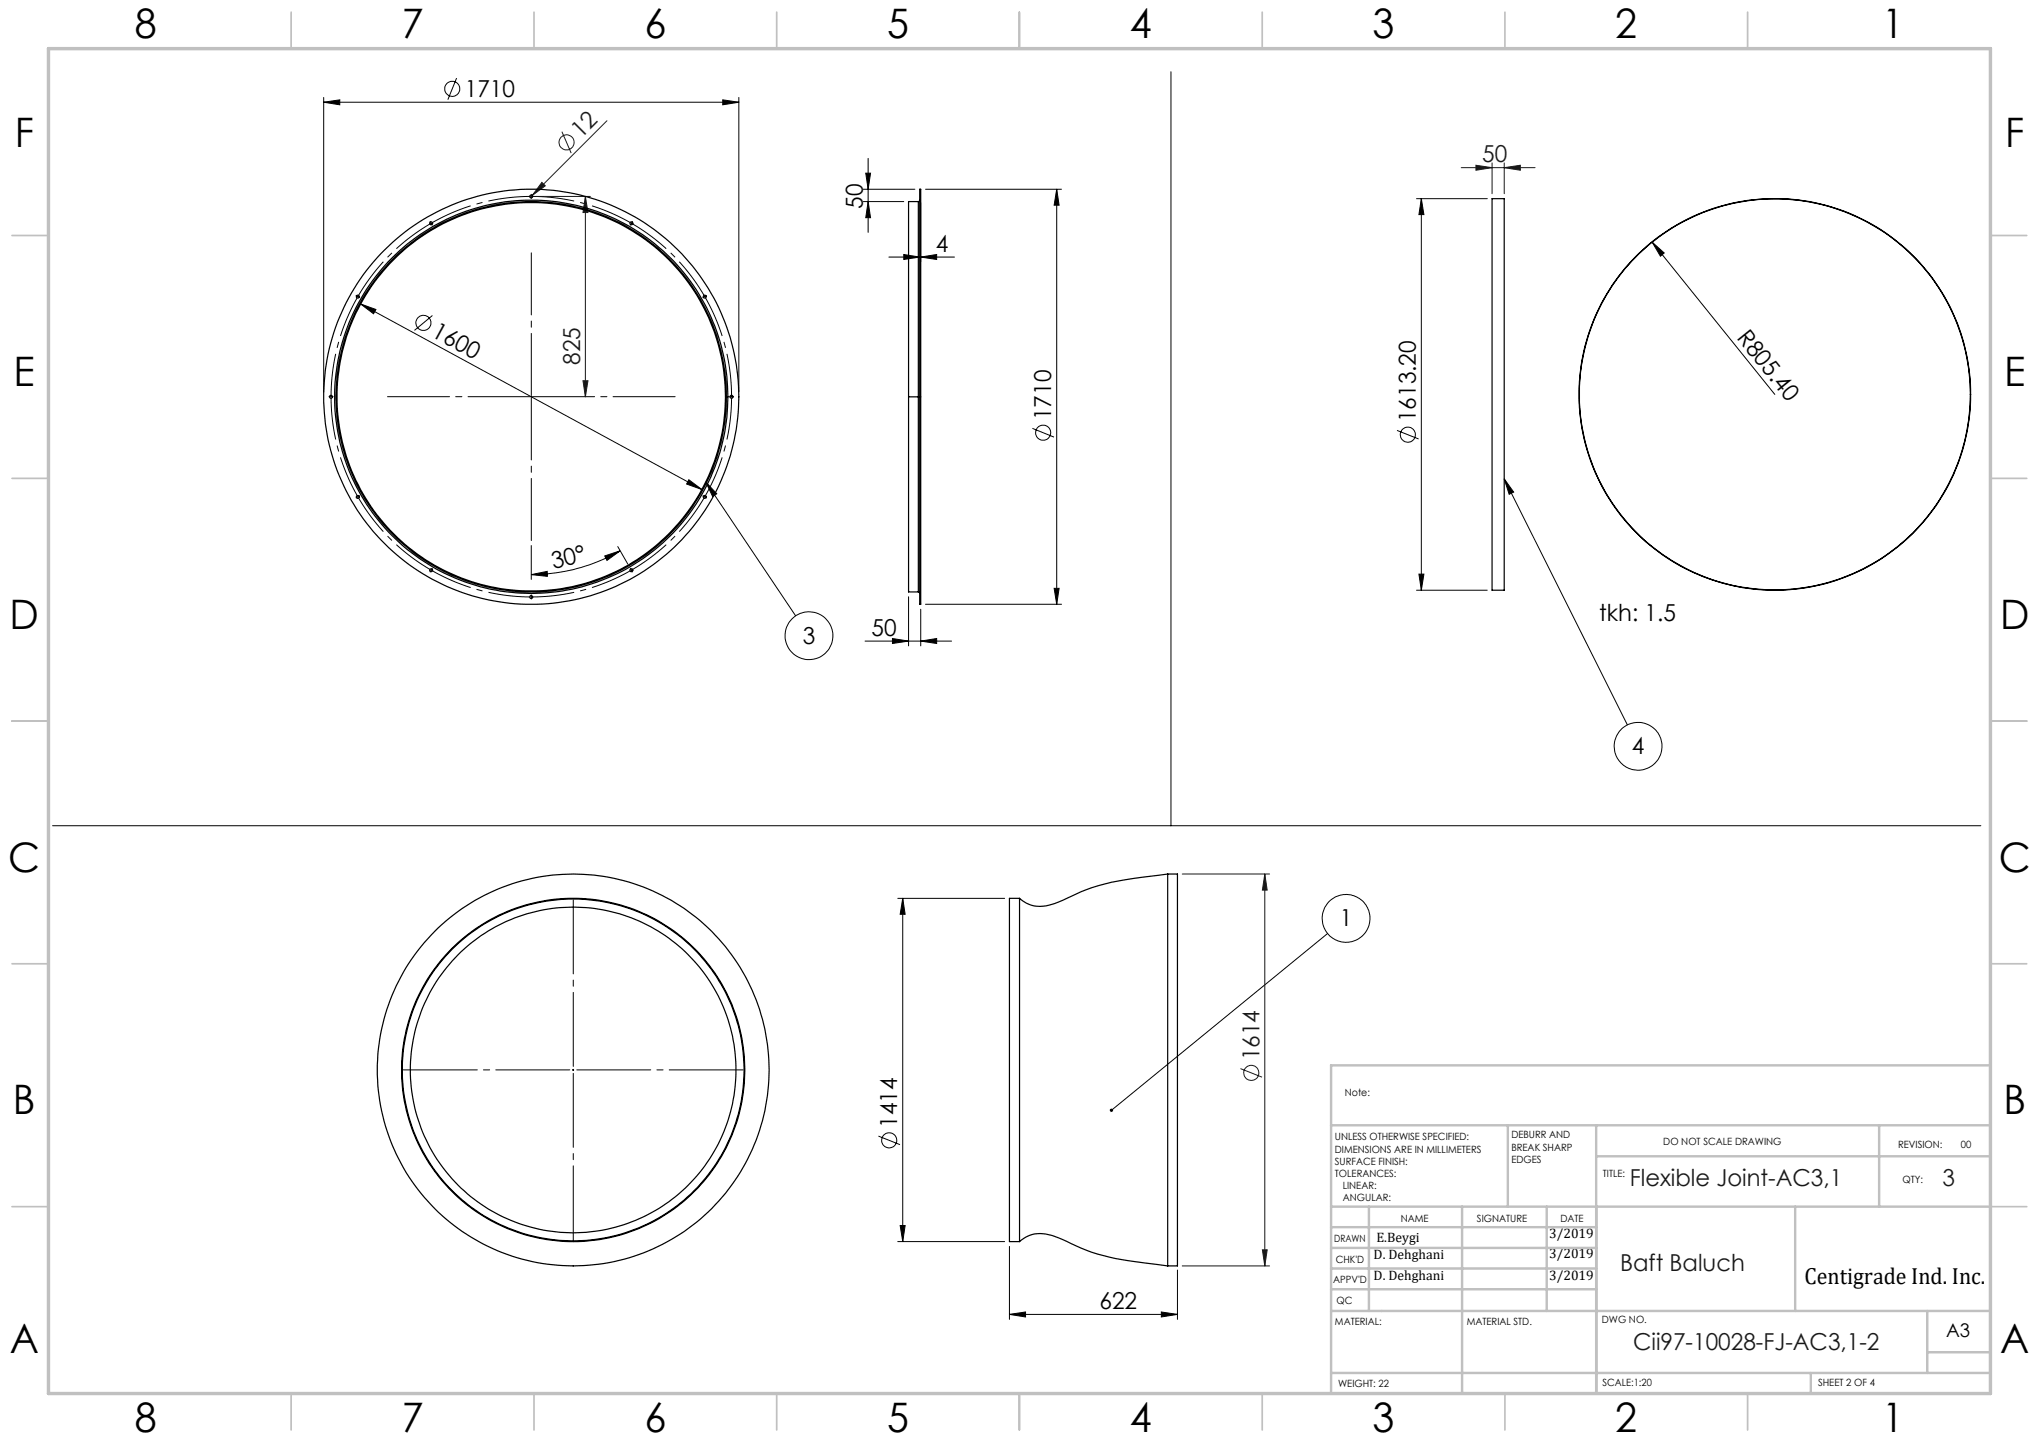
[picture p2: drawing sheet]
<svg xmlns="http://www.w3.org/2000/svg" width="420mm" height="297mm" viewBox="0 0 420 297" stroke-linecap="round" stroke-linejoin="round" font-family="sans-serif">
<g fill="none" stroke="#000" stroke-width=".21">
<path d="M94.1 16.1l-1.8 4.4M241.2 14.8v155.3M66.7 21.1l3.3-.5v1zM66.7 20.1v60.6M66.7 21.1h85.5M148.9 20.6l3.3 .5-3.3 .5zM152.2 20.1v60.6M177.8 39h10.7M178.3 35.7h1l-.5 3.3zM178.8 32.6v15.3M190.6 39h28.1M217.7 39l.5 3.3h-1.1z"/>
<path d="M217.7 39v85.5M88.7 45.9l.2 .2M88.9 45.9l-.2 .2M177.8 41.5h8.4M178.8 41.5l.5 3.3h-1zM183.1 52.9h13.5M186.2 52.4l3.2 .5-3.2 .5zM189.7 52.9l3.2-.5v1zM189.7 41.8v12.1M291.8 40.9h14.6M292.8 40.9l.5 3.3h-1zM292.8 40.9v80.7"/>
<path d="M340.3 49.9l2.5 2.2-.8 .7zM340.3 49.9l25.3 31.3M74.3 62.6l3.1 1.1-.5 .9zM74.3 62.6l70.3 38.2M89.1 65l-3.7 3M141.9 98.8l2.7 2-3.2-1.1zM145.4 99.3l2.2 2.4-.8 .6zM145.4 99.3l18.5 27.6M212.7 88.2l4.4 1.8M287.8 88.6l4.4 1.8M309.8 98.6l2 2.7-.9 .5zM309.8 98.6l25.4 50.7"/>
<path d="M109.4 118.4l3.3-.7v1zM109.4 112.4v6.9M124.6 114.5l3.1-1.1-2.7 2zM127.2 112.6l2.1 3.6M127.7 113.4a37.4 37.4 0 0 1-18.3 5M292.3 118.2h1l-.5 3.4zM178.2 132h17.8M183.8 131.5l3.3 .5-3.3 .5zM187.1 122.9v10.1M189.7 132l3.2-.5v1zM189.7 125.5v7.5M190.6 124.5h28.1"/>
<path d="M217.1 121.2h1.1l-.5 3.3zM291.8 121.6h14.6M10.8 170.1h397.2M184.9 185h22M185.9 185l.5 3.3h-1zM185.9 185v70.7M273.5 192.3l-44.5 36.4M117.9 220.4h.3M118.1 220.2v.3M180.9 234l4.5 1.8M184.9 255.7h22M185.4 252.4h1l-.5 3.3z"/>
<path d="M207.9 256.7v15M207.9 270.7l3.3-.5v1zM207.9 270.7h34.6M239.2 270.2l3.3 .5-3.3 .5zM242.5 261.6v10.1"/>
<circle cx="93.2" cy="18.3" r="1.55"/>
<circle cx="87.2" cy="66.5" r="1.55"/>
<circle cx="214.9" cy="89.1" r="1.55"/>
<circle cx="290" cy="89.5" r="1.56"/>
<circle cx="166.7" cy="131" r="4.9"/>
<circle cx="337.4" cy="153.7" r="4.9"/>
<circle cx="277.3" cy="189.2" r="4.9"/>
<circle cx="183.2" cy="234.9" r="1.55"/>
</g>
<g fill="none" stroke="#191924" stroke-width=".21">
<path d="M111.6 37.6l.7 .7-2.7 1.9zM115.7 27.1l2 4.4M125 24.9l-15.8 15.8M301 34.5h15.2M304 34l3.3 .5-3.3 .6zM307.3 33.5v6.4M309.8 34.5l3.4-.5v1.1zM309.8 33.5v6.4M110.4 40.5h11.2M120.6 40.5l.5 3.3h-1zM120.6 40.5v41.2M120.1 78.4h1l-.5 3.3z"/>
<path d="M243.5 180h18M260.5 180v80.7M260.5 180l.5 3.3h-1zM255.5 220.1l4.5 1.8M260 257.4h1l-.5 3.3zM243.5 260.7h18"/>
<circle cx="116.7" cy="29.3" r="1.56"/>
<circle cx="257.7" cy="221" r="1.56"/>
</g>
<g fill="none" stroke="#000" stroke-width=".21" stroke-dasharray="15.2 1.3 1.3 1.3" stroke-linecap="butt">
<path d="M109.4 40.5h-.1M109.4 40.5h.2M130.1 46l-.1-.1M130.1 46h.1M73.7 61.1v.1M73.7 61.1l.1-.1M145.2 61.1l-.1-.1M145.2 61.1v.1M68.2 81.7v.1M68.2 81.7v-.1M150.7 81.7v-.1M150.7 81.7v.1"/>
<path d="M73.7 102.3l.1 .1M73.7 102.3v-.1M88.8 117.4l.1 .1M88.8 117.4h-.1M130.1 117.4h.1M130.1 117.4l-.1 .1M145.2 102.3v-.1M145.2 102.3l-.1 .1M109.4 123h.2M109.4 123h-.1"/>
</g>
<path d="M88.6 46.1a41.2 41.2 0 0 0-14.8 14.8M109.2 40.5a41.3 41.3 0 0 0-20.2 5.4M129.8 45.9a41.3 41.3 0 0 0-20.1-5.4M73.6 61.3a41.3 41.3 0 0 0-5.4 20.2M145 60.9a41.2 41.2 0 0 0-14.7-14.8M68.2 82a41.3 41.3 0 0 0 5.4 20.1M150.7 81.5a41.3 41.3 0 0 0-5.4-20.2M73.8 102.5a41.2 41.2 0 0 0 14.8 14.8M89 117.6a41.3 41.3 0 0 0 20.2 5.4M130.3 117.3a41.2 41.2 0 0 0 14.7-14.8M145.3 102.1a41.3 41.3 0 0 0 5.4-20.1M109.7 123a41.3 41.3 0 0 0 20.1-5.4" fill="none" stroke="#000" stroke-width=".21" stroke-dasharray="15.2 1.3 1.3 1.3" stroke-dashoffset="6.6" stroke-linecap="butt"/>
<path d="M117.8 220.4h-35.2M118.1 220.1v-35.2M118.1 220.6v35.2M118.3 220.4h35.3" fill="none" stroke="#000" stroke-width=".21" stroke-dasharray="15.2 1.3 1.3 1.3" stroke-dashoffset="-.5"/>
<g fill="none" stroke="#000" stroke-width=".21" stroke-dasharray="15.2 1.3 1.3 1.3">
<path d="M88.7 45.8l-.1-.2M88.9 46.2l.1 .1M109.4 40.5v-.2M109.4 40.5v.1M109.4 40.2v-.2M109.4 40.7v.2M129.9 46.2v.1M130.1 46v-.1M130.1 46l-.1 .1M130.2 45.8l.1-.2M73.5 61l-.2-.1M73.7 61.1l-.1-.1"/>
<path d="M73.7 61.1h.1M73.9 61.2l.2 .1M144.9 61.2l-.1 .1M145.2 61.1l.1-.1M145.2 61.1h-.1M145.4 61l.1-.1M67.9 81.7h-.1M68.2 81.7h-.1M68.2 81.7h.1M68.4 81.7h.2M109.4 81.7v-.1M109.4 81.7h-.1"/>
<path d="M109.4 81.7v.1M109.4 81.7h.2M150.4 81.7h-.1M150.7 81.7h.1M150.7 81.7h-.1M150.9 81.7h.2M73.5 102.5h-.2M73.7 102.3l-.1 .1M73.7 102.3h.1M73.9 102.2l.2-.1M88.7 117.6l-.1 .2M88.8 117.4v.1"/>
<path d="M88.8 117.4l.1-.1M88.9 117.2l.1-.1M129.9 117.2v-.1M130.1 117.4v.1M130.1 117.4l-.1-.1M130.2 117.6l.1 .2M144.9 102.2l-.1-.1M145.2 102.3l.1 .1M145.2 102.3h-.1M145.4 102.5h.1M109.4 123v.1M109.4 123v-.2"/>
<path d="M109.4 123.2v.2M109.4 122.7v-.2"/>
</g>
<path d="M109.2 81.7h-29.4M109.4 81.5v-29.4M109.4 82v29.3M109.7 81.7h29.4" fill="none" stroke="#000" stroke-width=".21" stroke-dasharray="15.2 1.3 1.3 1.3" stroke-dashoffset="2.5"/>
<g fill="none" stroke="#c0c0c0" stroke-width=".35">
<path d="M60 2.5v7.5M110 2.5v7.5M160 2.5v7.5M210 2.5v7.5M260 2.5v7.5M310 2.5v7.5M360 2.5v7.5M2.5 48.5h7.5M410 48.5h7.5M2.5 98.5h7.5M410 98.5h7.5M2.5 148.5h7.5"/>
<path d="M410 148.5h7.5M2.5 198.5h7.5M410 198.5h7.5M2.5 248.5h7.5M410 248.5h7.5M60 287v7.5M110 287v7.5M160 287v7.5M210 287v7.5M260 287v7.5M310 287v7.5M360 287v7.5"/>
</g>
<g fill="none" stroke="#c0c0c0" stroke-width=".5">
<path d="M410 219.4h-135.8v67.4M274.2 231.8h135.8M310.6 231.8v16.7M328.8 231.8v55.2M328.8 238.2h81.2M387.1 231.8v16.7M274.2 248.5h135.8M274.2 257h54.6M274.2 252.8h54.6M282 248.5v21.5M301.2 248.5v38.3M318.6 248.5v21.5"/>
<path d="M369.8 248.5v21.5M274.2 265.5h54.6M274.2 261.3h54.6M274.2 270h135.8M397 270v12.8M397 278.5h13M274.2 282.8h135.8M373 282.8v4.2"/>
</g>
<path d="M10 10h400v277h-400z" fill="none" stroke="#c0c0c0" stroke-width=".7"/>
<g fill="#000">
<path d="M340.3 49.9l2.5 2.2-.8 .7z"/>
<path d="M66.7 21.1l3.3-.5v1zM148.9 20.6l3.3 .5-3.3 .5zM183.8 131.5l3.3 .5-3.3 .5zM189.7 132l3.2-.5v1zM207.9 270.7l3.3-.5v1zM239.2 270.2l3.3 .5-3.3 .5z"/>
<path d="M189.7 52.9l3.2-.5v1zM186.2 52.4l3.2 .5-3.2 .5z"/>
<path d="M292.8 40.9l.5 3.3h-1zM292.3 118.2h1l-.5 3.4z"/>
<path d="M309.8 98.6l2 2.7-.9 .5zM145.4 99.3l2.2 2.4-.8 .6zM228.7 228.4v.5l.3-.2-.3 .2a.34 .34 0 0 0 .5 0 .34 .34 0 0 0 0-.5 .34 .34 0 0 0-.5 0z"/>
<path d="M109.4 118.4l3.3-.7v1zM124.6 114.5l3.1-1.1-2.7 2z"/>
<path d="M141.9 98.8l-.5 .9 3.2 1.1zM74.3 62.6l2.6 2 .5-.9z"/>
<path d="M217.1 121.2h1.1l-.5 3.3zM217.7 39l.5 3.3h-1.1zM178.8 41.5l.5 3.3h-1zM178.3 35.7h1l-.5 3.3zM185.4 252.4h1l-.5 3.3zM185.9 185l.5 3.3h-1z"/>
</g>
<g fill="#191924">
<path d="M111.6 37.6l.7 .7-2.7 1.9z"/>
<path d="M309.8 34.5l3.4-.5v1.1zM304 34l3.3 .5-3.3 .6z"/>
<path d="M260 257.4h1l-.5 3.3zM260.5 180l.5 3.3h-1z"/>
<path d="M120.6 40.5l.5 3.3h-1zM120.1 78.4h1l-.5 3.3z"/>
</g>
<g fill="none" stroke="#000" stroke-width=".25">
<path d="M189.4 39h.3v85.5h-.3zM189.2 41.5v40.2M189.2 41.5h-2.1v40.2M189.4 41.2l-.2 .3M307.3 40.9h2.5v80.7h-2.5zM149.4 81.7h.2M149.6 81.7h.3M187.1 81.7v40.2h2.1M187.1 81.7h2.1M189.2 81.7v40.2M189.2 81.7h.2M405.9 81.2h.1"/>
<path d="M189.2 121.9l.2 .3M210 185v70.7M210 185h-2.1v70.7h2.1M240.5 180a80.2 80.2 0 0 0-15.6 2.8l-2.2 .9a34 34 0 0 1-7.3 2.9 6.1 6.1 0 0 1-5.4-1.6M240.5 180v80.7M240.5 180h2v80.7h-2M210 255.7a6.5 6.5 0 0 1 7.3-1l1.7 .6a42.4 42.4 0 0 0 16.9 4.8l4.6 .6"/>
<circle cx="88.8" cy="46" r=".31"/>
<circle cx="109.4" cy="40.5" r=".3"/>
<circle cx="130" cy="46" r=".31"/>
<circle cx="73.7" cy="61.1" r=".31"/>
<circle cx="145.1" cy="61.1" r=".31"/>
<circle cx="68.2" cy="81.7" r=".3"/>
<circle cx="109.4" cy="81.7" r="40.2"/>
<circle cx="109.4" cy="81.7" r="40.5"/>
<circle cx="109.4" cy="81.7" r="40"/>
<circle cx="109.4" cy="81.7" r="42.8"/>
<circle cx="150.7" cy="81.7" r=".3"/>
<circle cx="365.6" cy="81.2" r="40.3"/>
<circle cx="73.7" cy="102.4" r=".3"/>
<circle cx="88.8" cy="117.5" r=".3"/>
<circle cx="130.1" cy="117.5" r=".3"/>
<circle cx="145.2" cy="102.4" r=".3"/>
<circle cx="109.4" cy="123" r=".3"/>
<circle cx="118.1" cy="220.4" r="33.5"/>
<circle cx="118.1" cy="220.4" r="40.4"/>
<circle cx="118.1" cy="220.4" r="35.2"/>
<circle cx="118.1" cy="220.4" r="35.4"/>
</g>
<g font-size="8.4">
<text x="27.7" y="7.9">8</text>
<text x="82.7" y="7.9">7</text>
<text x="132.7" y="7.9">6</text>
<text x="182.7" y="7.9">5</text>
<text x="232.7" y="7.9">4</text>
<text x="282.7" y="7.9">3</text>
<text x="332.7" y="7.9">2</text>
<text x="387.7" y="7.9">1</text>
<text x="3" y="30.3">F</text>
<text x="413" y="30.3">F</text>
<text x="2.8" y="79.5">E</text>
<text x="412.8" y="79.5">E</text>
<text x="2" y="129.5">D</text>
<text x="412" y="129.5">D</text>
<text x="1.7" y="179.5">C</text>
<text x="411.7" y="179.5">C</text>
<text x="2.7" y="229.5">B</text>
<text x="412.7" y="229.5">B</text>
<text x="2" y="278.8">A</text>
<text x="412" y="278.8">A</text>
<text x="27.7" y="294.9">8</text>
<text x="82.7" y="294.9">7</text>
<text x="132.7" y="294.9">6</text>
<text x="182.7" y="294.9">5</text>
<text x="232.7" y="294.9">4</text>
<text x="282.7" y="294.9">3</text>
<text x="332.7" y="294.9">2</text>
<text x="387.7" y="294.9">1</text>
</g>
<g font-size="4.8">
<text x="95.7" y="19.9">1710</text>
<text x="177.8" y="43" transform="rotate(-90 177.8 43)">50</text>
<text x="192.7" y="51.8">4</text>
<text x="88.7" y="69.2" transform="rotate(29 88.7 69.2)">1600</text>
<text x="357.6" y="69.6" transform="rotate(51 357.6 69.6)">R805.40</text>
<text x="216.5" y="86.5" transform="rotate(-90 216.5 86.5)">1710</text>
<text x="291.7" y="86.9" transform="rotate(-90 291.7 86.9)">1613.20</text>
<text x="114" y="117.1" transform="rotate(-13 114 117.1)">30°</text>
<text x="179.5" y="130.9">50</text>
<text x="329.4" y="127.9">tkh: 1.5</text>
<text x="165.4" y="132.6">3</text>
<text x="336.1" y="155.3">4</text>
<text x="276" y="190.8">1</text>
<text x="184.8" y="232.3" transform="rotate(-90 184.8 232.3)">1414</text>
<text x="226.5" y="269.6">622</text>
<text x="371.7" y="264.5">Centigrade Ind. Inc.</text>
</g>
<g font-size="4.8" fill="#191924">
<text x="119.7" y="28.7" transform="rotate(-45 119.7 28.7)">12</text>
<text x="305.3" y="33.5">50</text>
<text x="119.5" y="75.1" transform="rotate(-90 119.5 75.1)">825</text>
<text x="259.4" y="218.4" transform="rotate(-90 259.4 218.4)">1614</text>
<text x="335.7" y="244.2">Flexible Joint-AC3,1</text>
<text x="400.1" y="244.2">3</text>
<text x="333.7" y="261.7">Baft Baluch</text>
<text x="336.4" y="278">Cii97-10028-FJ-AC3,1-2</text>
</g>
<text font-size="3.9" x="400.9" y="275.5">A3</text>
<g font-size="2.8">
<text x="283.5" y="255.9">E.Beygi</text>
<text x="319.1" y="254.9">3/2019</text>
<text x="282.9" y="259.3">D. Dehghani</text>
<text x="282.9" y="263.6">D. Dehghani</text>
<text x="319.1" y="259">3/2019</text>
<text x="319.1" y="263.6">3/2019</text>
</g>
<g font-size="2.1">
<text x="277" y="225.8">Note:</text>
<text x="275" y="234.9">UNLESS OTHERWISE SPECIFIED:</text>
<text x="275" y="237.4">DIMENSIONS ARE IN MILLIMETERS</text>
<text x="275" y="239.9">SURFACE FINISH:</text>
<text x="311.3" y="234.5">DEBURR AND</text>
<text x="311.3" y="237">BREAK SHARP</text>
<text x="311.3" y="239.5">EDGES</text>
<text x="342.6" y="235.9">DO NOT SCALE DRAWING</text>
<text x="391" y="236.5">REVISION:</text>
<text x="403.9" y="236.5">00</text>
<text x="275" y="242.4">TOLERANCES:</text>
<text x="276.6" y="244.9">LINEAR:</text>
<text x="330.2" y="242.4">TITLE:</text>
<text x="391.9" y="243.6">QTY:</text>
<text x="276.6" y="247.4">ANGULAR:</text>
<text x="288.5" y="251.7">NAME</text>
<text x="304.2" y="251.7">SIGNATURE</text>
<text x="321.4" y="251.6">DATE</text>
<text x="274.8" y="255.8">DRAWN</text>
<text x="275.1" y="260.1">CHK'D</text>
<text x="274.6" y="264.2">APPV'D</text>
<text x="275.3" y="268.5">QC</text>
<text x="275" y="273">MATERIAL:</text>
<text x="302.1" y="273">MATERIAL STD.</text>
<text x="330" y="272.5">DWG NO.</text>
<text x="275.6" y="285.6">WEIGHT: 22</text>
<text x="330.1" y="285.6">SCALE:1:20</text>
<text x="374.5" y="285.6">SHEET 2 OF 4</text>
</g>
</svg>
